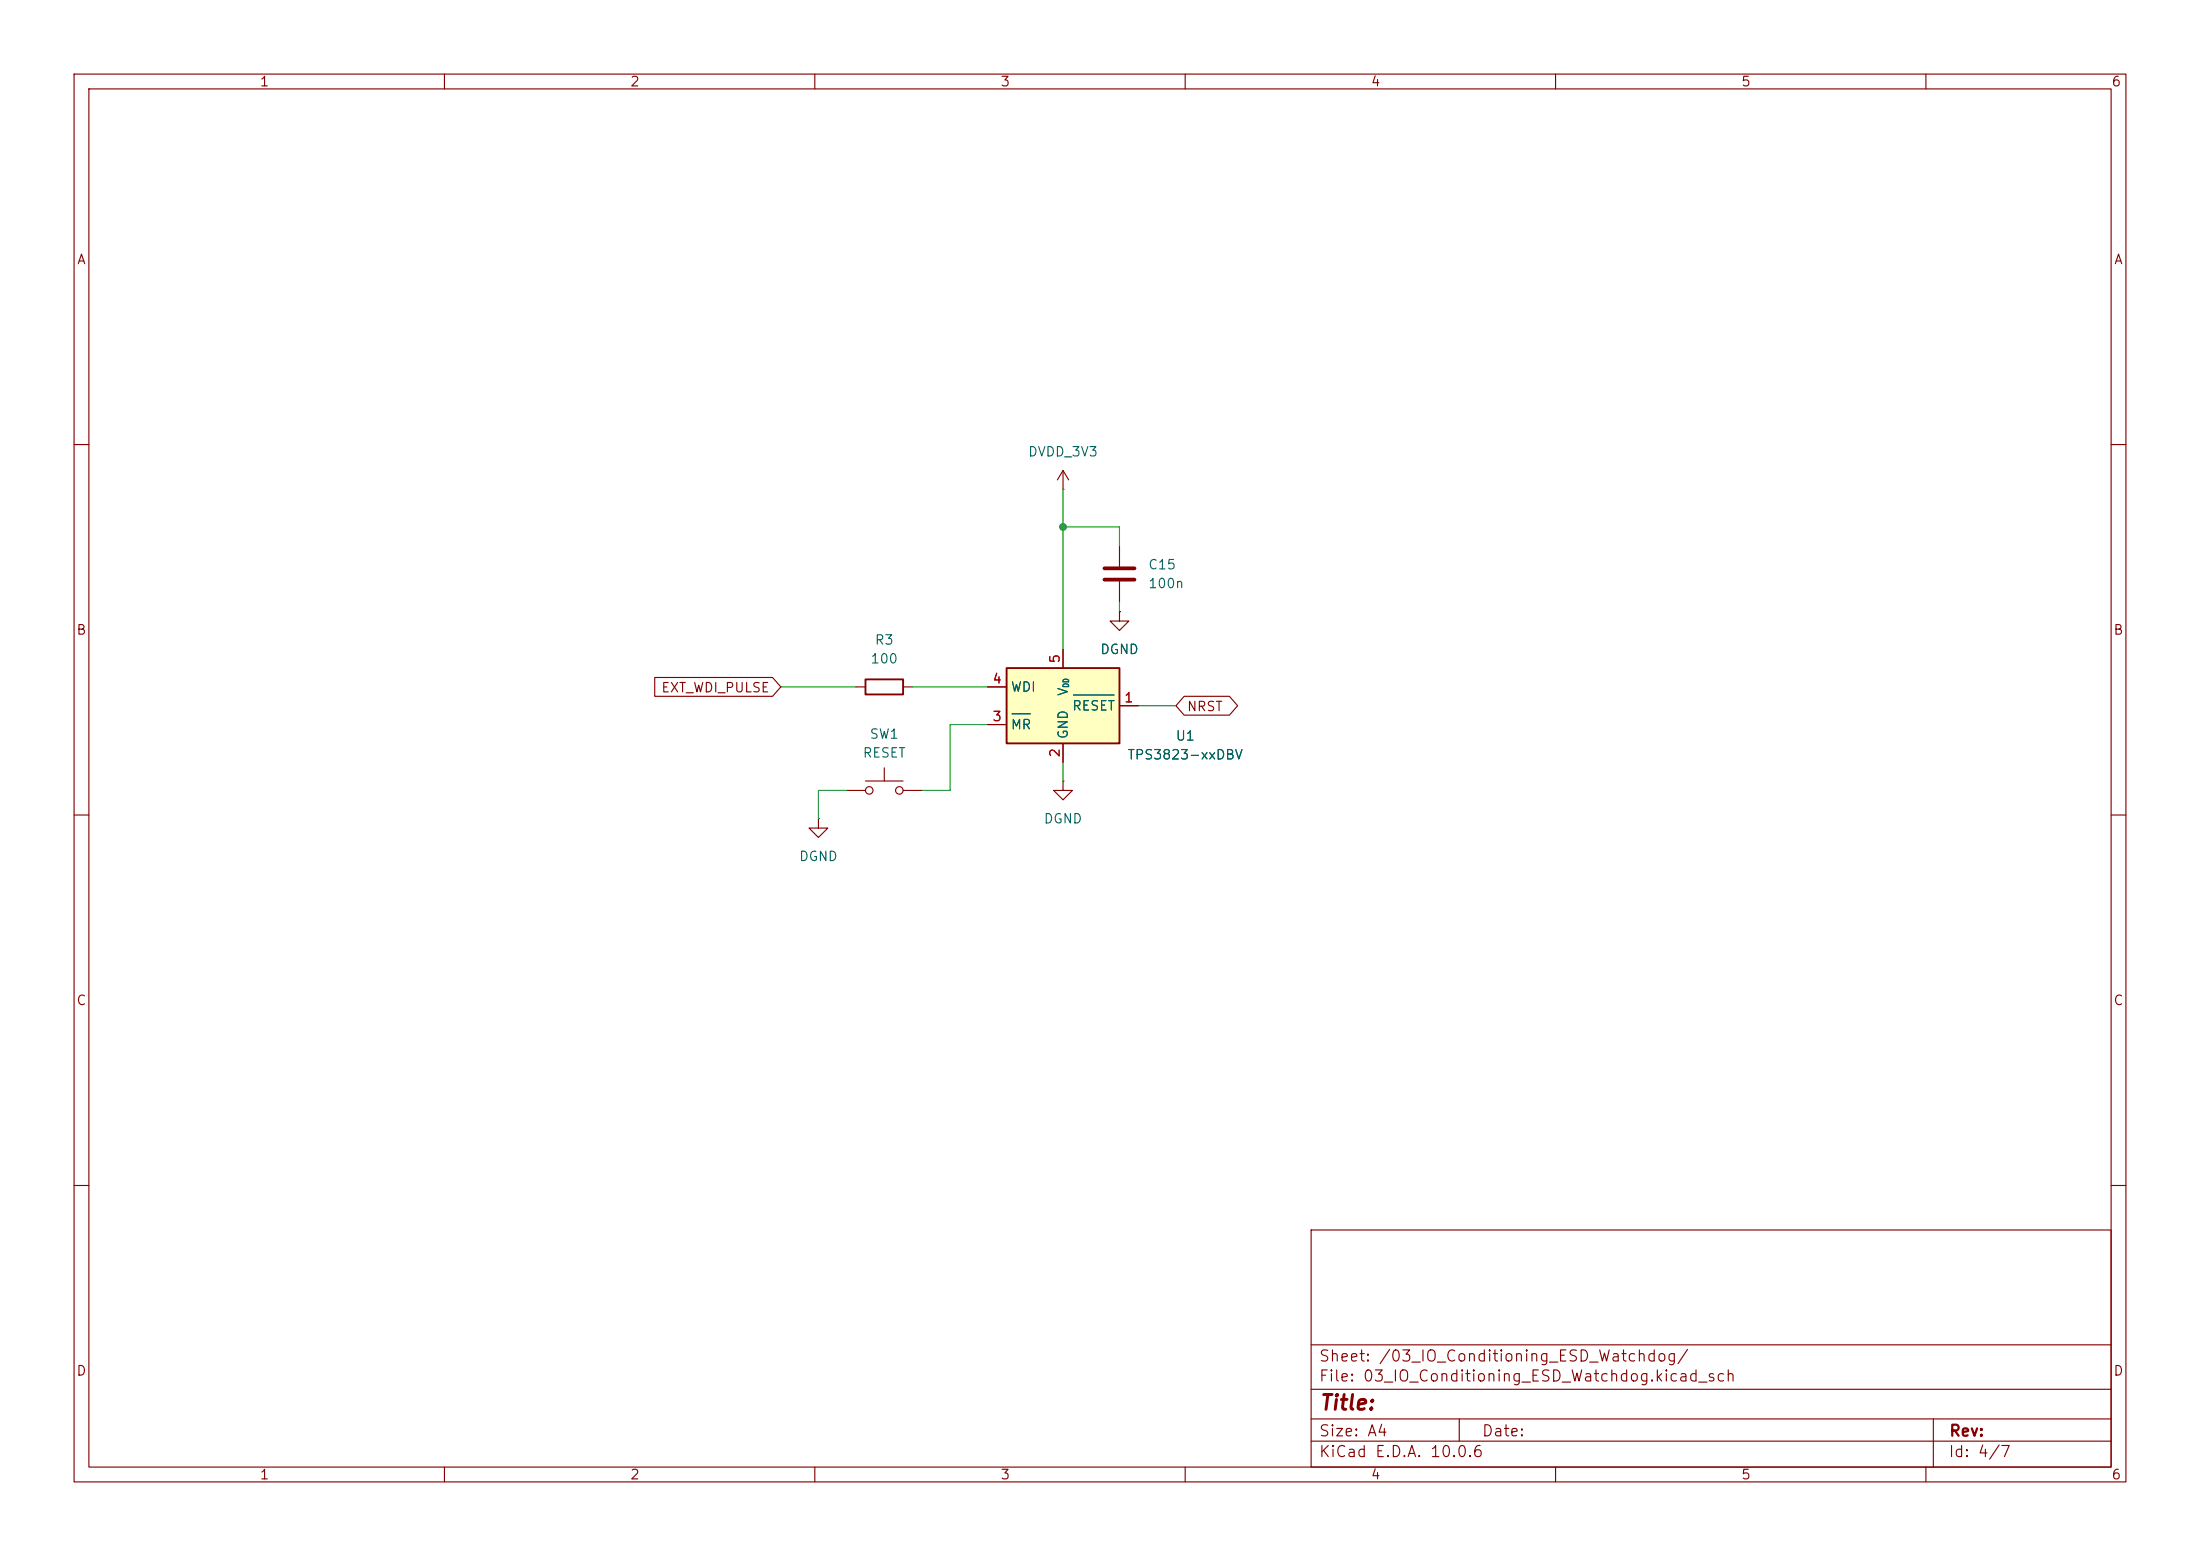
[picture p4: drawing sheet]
<svg xmlns="http://www.w3.org/2000/svg" width="297mm" height="210mm" viewBox="0 0 297 210" stroke-linecap="round" stroke-linejoin="round" font-family="sans-serif">
<g fill="none" stroke="#840000" stroke-width=".15">
<path d="M10 10h277v190h-277zM12 12h273v186h-273zM60 10v2M110 10v2M160 10v2M210 10v2M260 10v2M10 60h2M143.5 66h.1M143.5 63.5l-.8 1.3M143.5 63.5l.8 1.3M143.5 63.5v2.5"/>
<path d="M151.1 73.7v2.8M151.1 78.5v2.8M285 60h2M115.6 92.7h1.2M121.9 92.7h1.3M151.1 82.6v1.2h1.3l-1.3 1.3-1.2-1.3h1.2M151.1 82.6h.1M10 110h2M110.5 110.5v1.3h1.3l-1.3 1.2-1.3-1.2h1.3M110.5 110.5h.1M114.3 106.7h2.5M116.8 105.4h5.1"/>
<path d="M119.4 103.6v1.8M121.9 106.7h2.6M143.5 105.4v1.3h1.3l-1.3 1.3-1.3-1.3h1.3M143.5 105.4h.1M285 110h2M10 160h2M177 166h108v32h-108zM285 160h2M60 198v2M110 198v2M160 198v2M177 194.5h108"/>
<path d="M177 191.5h108M177 187.5h108M177 181.5h108M197 191.5v3M210 198v2M260 198v2M261 191.5v6.5"/>
<circle cx="117.3" cy="106.7" r=".51"/>
<circle cx="121.4" cy="106.7" r=".51"/>
</g>
<path d="M149.1 76.7h4.1M149.1 78.2h4.1" fill="none" stroke="#840000" stroke-width=".51"/>
<path d="M116.8 91.7h5.1v2h-5.1z" fill="none" stroke="#840000" stroke-width=".25"/>
<path d="M135.9 90.2h15.2v10.1h-15.2z" fill="#ffffc2"/>
<path d="M135.9 90.2h15.2v10.1h-15.2z" fill="none" stroke="#840000" stroke-width=".25"/>
<path d="M88.4 91.4h15.9l1.1 1.3-1.1 1.3h-15.9zM133.3 97.8h2.6M133.3 92.7h2.6M143.5 87.6v2.6M151.1 82.6h.1M151.1 95.3h2.6M159.9 94h6.1l1.1 1.3-1.1 1.2h-6.1l-1.2-1.2zM143.5 100.3v2.6" fill="none" stroke="#840000" stroke-width=".15"/>
<path d="M136.6 96.3h2.5M144.9 93.8h5.5" fill="none" stroke="#006464" stroke-width=".15"/>
<path d="M143.5 71.1h7.6v2.6M143.5 66v21.6M105.4 92.7h10.2M123.2 92.7h10.1M133.3 97.8h-5v8.9h-3.8M151.1 81.3v1.3M153.7 95.3h5M114.3 106.7h-3.8v3.8M143.5 102.9v2.5" fill="none" stroke="#009600" stroke-width=".15"/>
<circle cx="143.5" cy="71.1" r=".46" fill="#009600" stroke="#009600" stroke-width=".14"/>
<text font-size="2" fill="#840000" x="178" y="190.8">Title:</text>
<g font-size="1.5" fill="#840000">
<text x="178" y="184.1">Sheet: /03_IO_Conditioning_ESD_Watchdog/</text>
<text x="178" y="186.8">File: 03_IO_Conditioning_ESD_Watchdog.kicad_sch</text>
<text x="178" y="197">KiCad E.D.A. 10.0.6</text>
<text x="178" y="194.2">Size: A4</text>
<text x="200" y="194.2">Date:</text>
<text x="263" y="197">Id: 4/7</text>
<text x="263" y="194.2">Rev:</text>
</g>
<g font-size="1.3" fill="#840000">
<text x="35" y="12">1</text>
<text x="85" y="12">2</text>
<text x="135" y="12">3</text>
<text x="185" y="12">4</text>
<text x="235" y="12">5</text>
<text x="285" y="12">6</text>
<text x="10.3" y="36">A</text>
<text x="285.3" y="36">A</text>
<text x="10.2" y="86">B</text>
<text x="285.2" y="86">B</text>
<text x="89.2" y="93.8">EXT_WDI_PULSE</text>
<text x="160.2" y="96.3">NRST</text>
<text x="10.2" y="136">C</text>
<text x="285.2" y="136">C</text>
<text x="10.2" y="186">D</text>
<text x="285.2" y="186">D</text>
<text x="35" y="200">1</text>
<text x="85" y="200">2</text>
<text x="135" y="200">3</text>
<text x="185" y="200">4</text>
<text x="235" y="200">5</text>
<text x="285" y="200">6</text>
</g>
<g font-size="1.3" fill="#006464">
<text x="138.7" y="61.9">DVDD_3V3</text>
<text x="154.9" y="77.2">C15</text>
<text x="154.9" y="79.7">100n</text>
<text x="117.4" y="89.9">100</text>
<text x="118" y="87.3">R3</text>
<text x="148.4" y="88.6">DGND</text>
<text x="136.4" y="93.7">WDI</text>
<text x="144.5" y="94" transform="rotate(-90 144.5 94)">V</text>
<text x="117.3" y="100">SW1</text>
<text x="136.4" y="98.8">MR</text>
<text x="144.5" y="99.8" transform="rotate(-90 144.5 99.8)">GND</text>
<text x="144.6" y="96.2">RESET</text>
<text x="158.6" y="100.3">U1</text>
<text x="116.4" y="102.6">RESET</text>
<text x="152.1" y="102.8">TPS3823-xxDBV</text>
<text x="140.8" y="111.5">DGND</text>
<text x="107.8" y="116.5">DGND</text>
</g>
<g font-size="1.3" fill="#a90000">
<text x="143.4" y="89.6" transform="rotate(-90 143.4 89.6)">5</text>
<text x="133.9" y="92.6">4</text>
<text x="151.7" y="95.1">1</text>
<text x="133.9" y="97.7">3</text>
<text x="143.4" y="102.3" transform="rotate(-90 143.4 102.3)">2</text>
</g>
<text font-size=".8" fill="#006464" x="144.5" y="92.9" transform="rotate(-90 144.5 92.9)">DD</text>
</svg>
